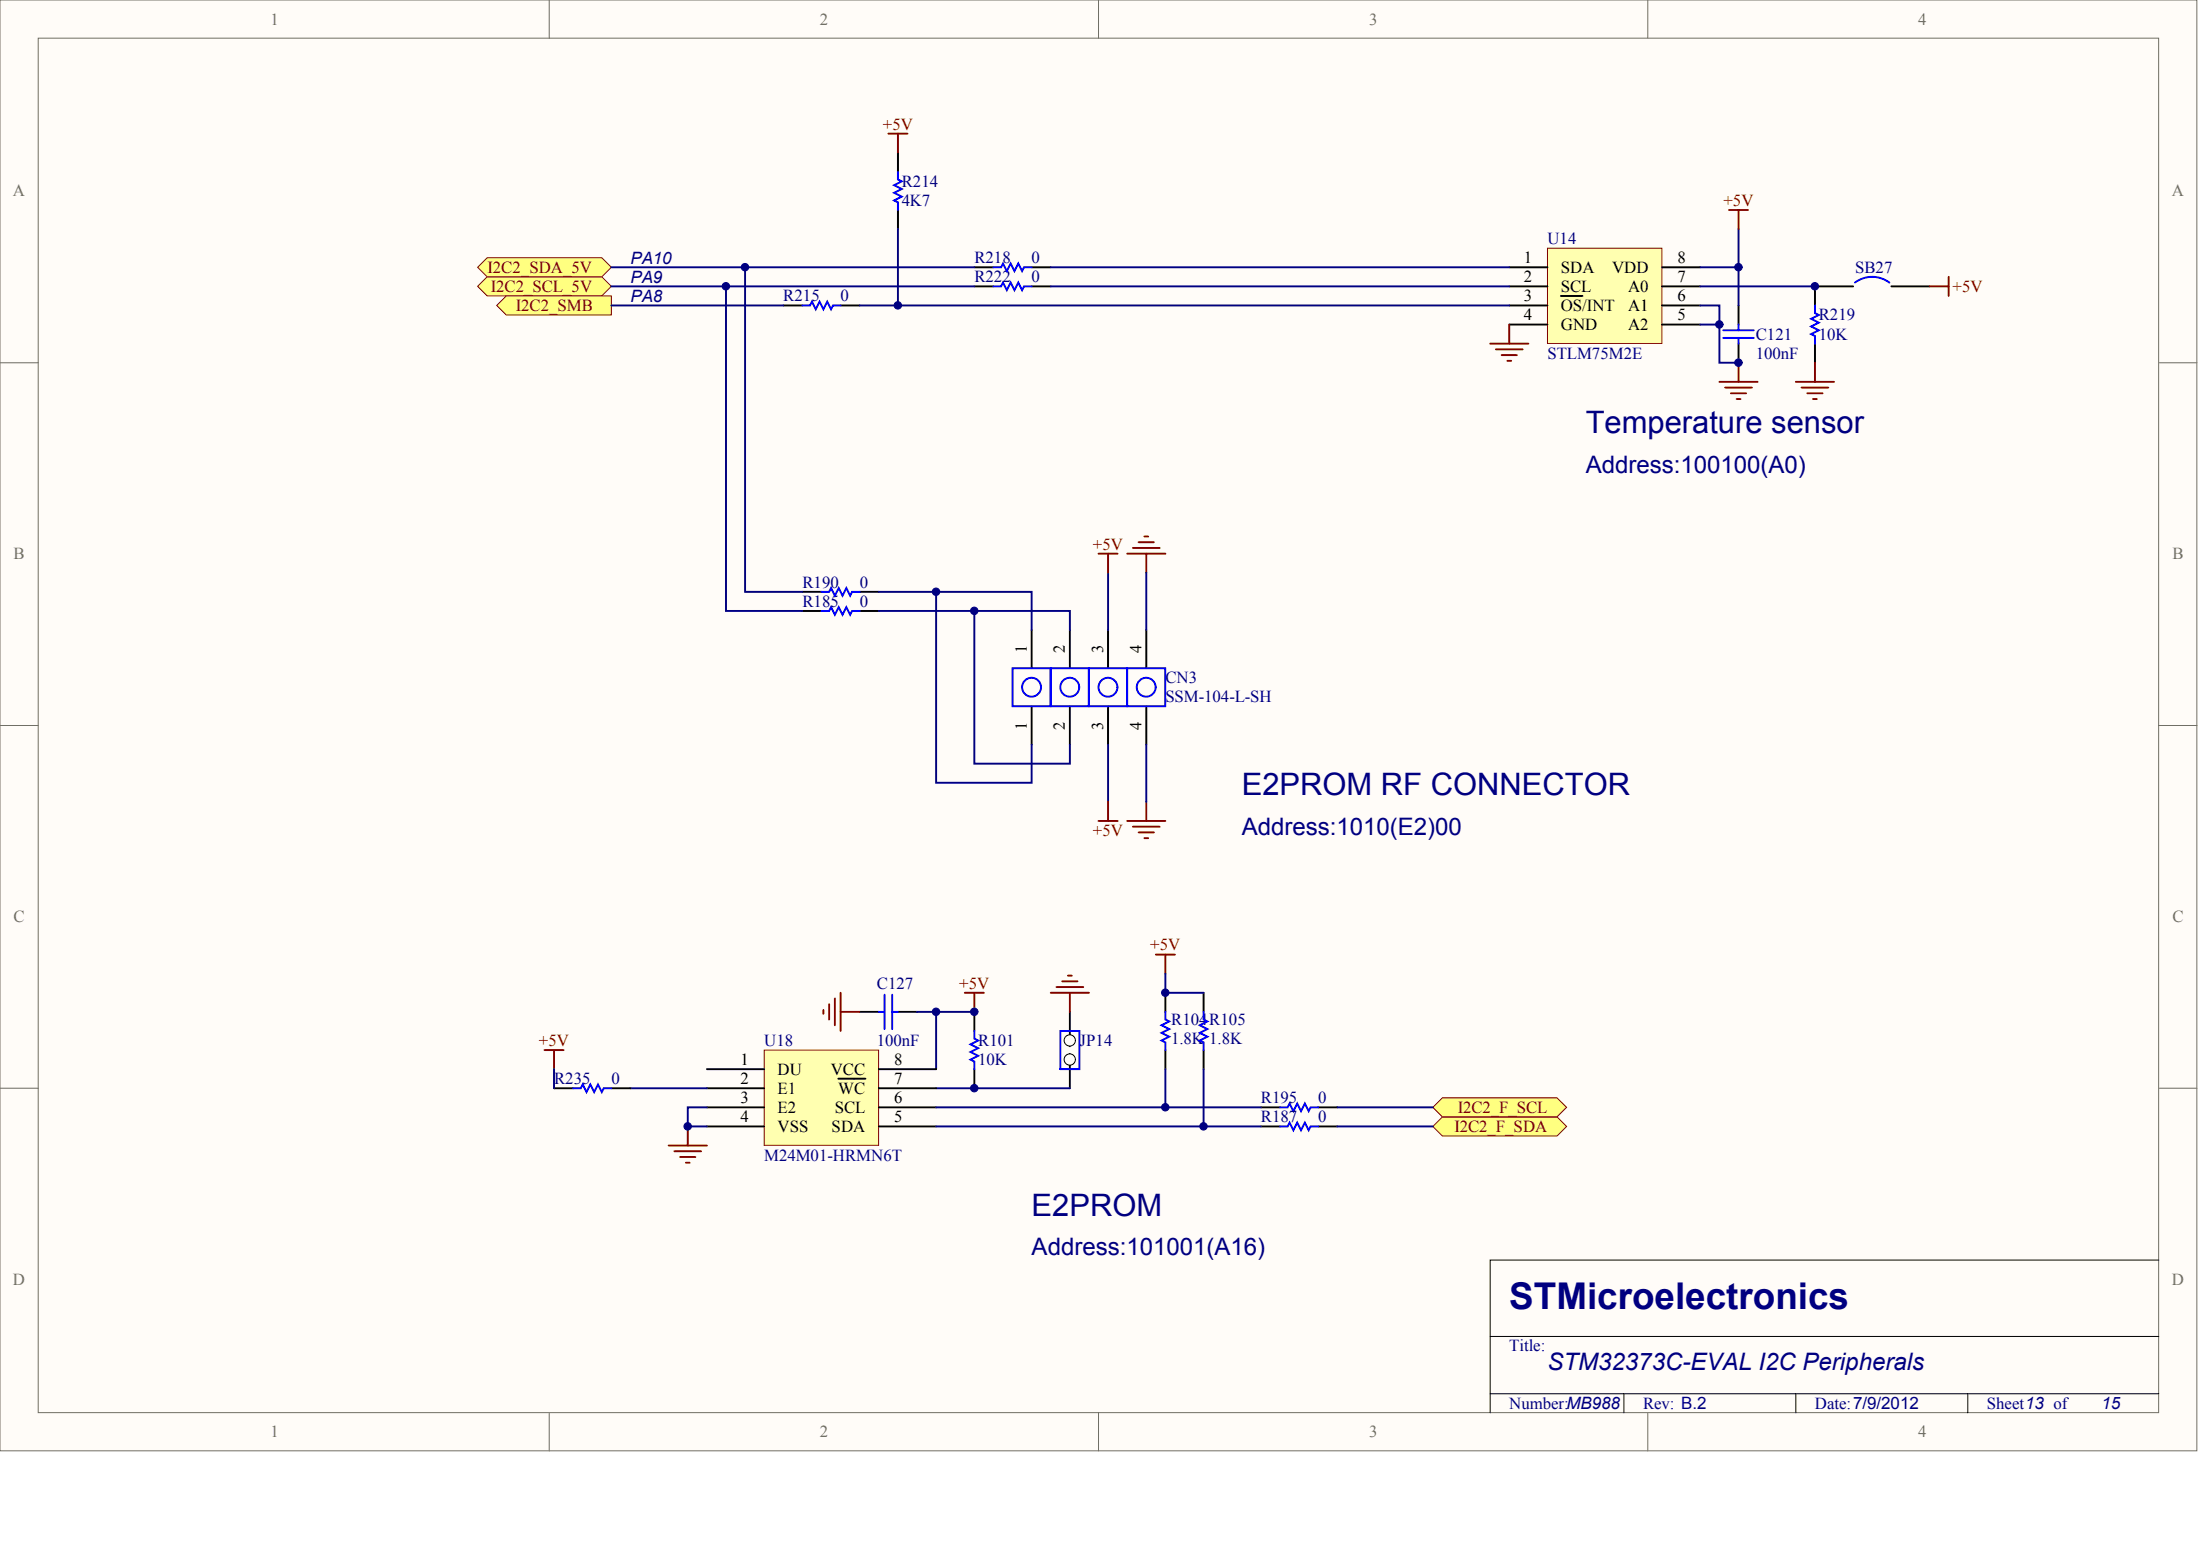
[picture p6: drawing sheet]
<svg xmlns="http://www.w3.org/2000/svg" width="840mm" height="594mm" viewBox="0 0 840 594" stroke-linecap="round" stroke-linejoin="round" font-family="sans-serif">
<g fill="#fffcf8" stroke="#716f64" stroke-width=".38">
<path d="M0 0h838.4v553.6h-838.4z"/>
<path d="M14.6 14.6h809.2v524.4h-809.2z"/>
</g>
<path d="M209.6 0v14.6M419.2 0v14.6M628.9 0v14.6M0 138.4h14.6M823.9 138.4h14.6M0 276.8h14.6M823.9 276.8h14.6M0 415.2h14.6M823.9 415.2h14.6M209.6 539.1v14.5M419.2 539.1v14.5M628.9 539.1v14.5" fill="none" stroke="#716f64" stroke-width=".38"/>
<path d="M823.9 480.8h-255.2v58.3M568.7 509.9h255.2M568.7 531.8h255.2M619.7 531.8v7.3M685.4 531.8v7.3M751 531.8v7.3" fill="none" stroke="#000" stroke-width=".38"/>
<g fill="#ffff80" stroke="#800000" stroke-width=".38">
<path d="M182.3 109.3l3.6-3.7h43.8l3.6 3.7-3.6 3.6h-43.8z" fill-rule="evenodd"/>
<path d="M182.3 102l3.6-3.7h43.8l3.6 3.7-3.6 3.6h-43.8z" fill-rule="evenodd"/>
</g>
<path d="M371.8 109.3h7.3M371.8 102h7.3M393.7 109.3h7.3M393.7 102h7.3" fill="none" stroke="#000" stroke-width=".73"/>
<path d="M379.1 109.3h3l.7-1.5 1.4 2.9 1.5-2.9 1.5 2.9 1.4-2.9 1.5 2.9 .7-1.4h2.9M379.1 102h3l.7-1.5 1.4 2.9 1.5-2.9 1.5 2.9 1.4-2.9 1.5 2.9 .7-1.4h2.9" fill="none" stroke="#00f" stroke-width=".73"/>
<path d="M590.6 94.7h43.7v36.3h-43.7z" fill="#ffffb0" stroke="#800000" stroke-width=".38"/>
<g fill="none" stroke="#000" stroke-width=".73">
<path d="M298.9 116.6h7.3M320.8 116.6h7.3M576 102h14.6M576 109.3h14.6M576 116.6h14.6M595.7 112.9h8.2M634.3 102h14.6M634.3 109.3h14.6M634.3 116.6h14.6M663.5 116.6v7.2M576 123.8h14.6M634.3 123.8h14.6"/>
<path d="M663.5 131.1v7.3"/>
</g>
<path d="M568.7 131.1h14.6M570.9 133.3h10.2M573.1 135.5h5.8M575.3 137.7h1.4M576 123.8v7.3M663.5 138.4v7.3M656.2 145.7h14.6M658.4 147.9h10.2M660.6 150.1h5.8M662.8 152.2h1.4" fill="none" stroke="#800000" stroke-width=".73"/>
<path d="M306.2 116.6h2.9l.8-1.5 1.4 2.9 1.5-2.9 1.4 2.9 1.5-2.9 1.5 2.9 .7-1.4h2.9M657.7 126h11.6M657.7 128.9h11.6M663.5 123.8v2.2M663.5 128.9v2.2" fill="none" stroke="#00f" stroke-width=".73"/>
<path d="M663.5 87.4v14.6h-14.6" fill="none" stroke="#000080" stroke-width=".73"/>
<path d="M189.6 116.6l3.6-3.7h40.1v7.3h-40.1z" fill-rule="evenodd" fill="#ffff80" stroke="#800000" stroke-width=".38"/>
<g fill="none" stroke="#800000" stroke-width=".73">
<path d="M692.7 138.4v7.3M685.4 145.7h14.5M687.6 147.9h10.2M689.7 150.1h5.9M691.9 152.2h1.5M430.2 211.3h14.6M432.4 209.1h10.2M434.6 206.9h5.8M436.7 204.7h1.5M437.5 211.3v7.2M430.2 313.2h14.6M432.4 315.4h10.2"/>
<path d="M434.6 317.6h5.8M436.7 319.8h1.5M437.5 306v7.2M255.2 437.1h14.6M257.4 439.3h10.2M262.5 429.8v7.3M259.6 441.5h5.8M261.8 443.6h1.4"/>
</g>
<g fill="none" stroke="#000080" stroke-width=".73">
<path d="M233.3 102h138.5M233.3 109.3h138.5M233.3 116.6h65.6M277.1 109.3v123.8h29.1M284.4 102v123.8h21.8M328.1 116.6h247.9M401 102h175M401 109.3h175M648.9 116.6h7.3v21.8h7.3M648.9 109.3h43.8M663.5 102v14.6M648.9 123.8h7.3"/>
<path d="M422.9 218.5v21.9M437.5 218.5v21.9M335.4 225.8h58.3v14.6M335.4 233.1h72.9v7.3M357.3 225.8v72.9h36.4v-14.6M371.8 233.1v58.3h36.5v-7.3M422.9 284.1v21.9M437.5 284.1v21.9"/>
</g>
<g fill="none" stroke="#000" stroke-width=".73">
<path d="M707.2 109.3h-14.5v7.3M721.8 109.3h14.6M692.7 131.1v7.3M306.2 233.1h7.3M306.2 225.8h7.3M328.1 233.1h7.3M328.1 225.8h7.3M393.7 240.4v14.6M408.3 240.4v14.6M422.9 240.4v14.6M437.5 240.4v14.6M393.7 269.5v14.6"/>
<path d="M408.3 269.5v14.6M422.9 269.5v14.6M437.5 269.5v14.6M371.8 386.1v7.3M371.8 407.9v7.3M408.3 402.1v13.1"/>
</g>
<g fill="none" stroke="#00f" stroke-width=".73">
<path d="M692.7 116.6v2.9l1.4 .7-2.9 1.5 2.9 1.4-2.9 1.5 2.9 1.4-2.9 1.5 1.5 .7v2.9M708 107.8a10.9 10.9 0 0 1 13.1 0M313.5 233.1h2.9l.8-1.4 1.4 2.9 1.5-2.9 1.4 2.9 1.5-2.9 1.5 2.9 .7-1.5h2.9M313.5 225.8h2.9l.8-1.4 1.4 2.9 1.5-2.9 1.4 2.9 1.5-2.9 1.5 2.9 .7-1.5h2.9M386.4 255h14.5v14.5h-14.5zM401 255h14.5v14.5h-14.5zM415.6 255h14.5v14.5h-14.5zM430.2 255h14.5v14.5h-14.5zM371.8 393.4v2.9l1.5 .7-2.9 1.5 2.9 1.4-2.9 1.5 2.9 1.4-2.9 1.5 1.4 .7v2.9"/>
<circle cx="393.7" cy="262.2" r="3.6"/>
<circle cx="408.3" cy="262.2" r="3.6"/>
<circle cx="422.9" cy="262.2" r="3.6"/>
<circle cx="437.4" cy="262.2" r="3.6"/>
</g>
<circle cx="408.3" cy="404.3" r="2.15" fill="#fffcf8" stroke="#000" stroke-width=".38"/>
<path d="M408.3 386.1v13.1" fill="none" stroke="#000" stroke-width=".73"/>
<circle cx="408.3" cy="397" r="2.15" fill="#fffcf8" stroke="#000" stroke-width=".38"/>
<path d="M337.6 379.5v13.1M340.5 379.5v13.1M335.4 386.1h2.2M340.5 386.1h2.2M404.7 393.4h7.2v14.5h-7.2z" fill="none" stroke="#00f" stroke-width=".73"/>
<path d="M320.8 378.8v14.6M401 378.8h14.6M403.2 376.6h10.2M405.4 374.4h5.8M407.6 372.2h1.4M408.3 378.8v7.3M314.2 385.4v1.4M316.4 383.2v5.8M318.6 381v10.2M320.8 386.1h7.3" fill="none" stroke="#800000" stroke-width=".73"/>
<path d="M350 386.1h7.3M371.8 386.1h-14.5v21.8M357.3 415.2h51" fill="none" stroke="#000080" stroke-width=".73"/>
<path d="M328.1 386.1h7.3M342.7 386.1h7.3" fill="none" stroke="#000" stroke-width=".73"/>
<path d="M291.6 400.7h43.7v36.3h-43.7z" fill="#ffffb0" stroke="#800000" stroke-width=".38"/>
<g fill="none" stroke="#000" stroke-width=".73">
<path d="M269.8 407.9h21.8M269.8 415.2h21.8M319.9 411.6h10.4M335.4 407.9h21.9M335.4 415.2h21.9M269.8 422.5h21.8M269.8 429.8h21.8M335.4 422.5h21.9M335.4 429.8h21.9M481.2 422.5h7.3M481.2 429.8h7.3M503.1 422.5h7.3"/>
<path d="M503.1 429.8h7.3"/>
</g>
<path d="M488.5 422.5h2.9l.8-1.4 1.4 2.9 1.5-2.9 1.4 2.9 1.5-2.9 1.4 2.9 .8-1.5h2.9M488.5 429.8h2.9l.8-1.5 1.4 3 1.5-3 1.4 3 1.5-3 1.4 3 .8-1.5h2.9" fill="none" stroke="#00f" stroke-width=".73"/>
<path d="M240.6 415.2h29.2M269.8 422.5h-7.3v7.3h7.3" fill="none" stroke="#000080" stroke-width=".73"/>
<path d="M659.8 80.1h7.3M663.5 80.1v7.3M736.4 109.3h7.3M743.7 105.6v7.3" fill="none" stroke="#800000" stroke-width=".73"/>
<g fill="#ffff80" stroke="#800000" stroke-width=".38">
<path d="M546.8 429.8l3.7-3.6h43.7l3.7 3.6-3.7 3.6h-43.7z" fill-rule="evenodd"/>
<path d="M546.8 422.5l3.7-3.6h43.7l3.7 3.6-3.7 3.7h-43.7z" fill-rule="evenodd"/>
</g>
<path d="M342.7 87.4v29.2M444.8 371.5v7.3h14.5M211.4 407.9v7.3M444.8 407.9v14.6M459.3 407.9v21.9M357.3 422.5h123.9M357.3 429.8h123.9M510.4 422.5h36.4M510.4 429.8h36.4" fill="none" stroke="#000080" stroke-width=".73"/>
<path d="M342.7 58.3v7.3M342.7 80.1v7.3M444.8 378.8v7.3M459.3 378.8v7.3M211.4 415.2h7.3M233.3 415.2h7.3M444.8 400.7v7.2M459.3 400.7v7.2" fill="none" stroke="#000" stroke-width=".73"/>
<path d="M342.7 65.6v2.9l1.4 .7-2.9 1.5 2.9 1.4-2.9 1.5 2.9 1.4-2.9 1.5 1.5 .7v2.9M444.8 386.1v2.9l1.4 .7-2.9 1.5 2.9 1.4-2.9 1.5 2.9 1.5-2.9 1.4 1.5 .7v3M459.3 386.1v2.9l1.5 .7-2.9 1.5 2.9 1.4-2.9 1.5 2.9 1.5-2.9 1.4 1.4 .7v3M218.7 415.2h3l.7-1.4 1.4 2.9 1.5-2.9 1.5 2.9 1.4-2.9 1.5 2.9 .7-1.5h2.9" fill="none" stroke="#00f" stroke-width=".73"/>
<path d="M339 51h7.3M342.7 51v7.3M419.2 211.3h7.3M422.9 211.3v7.2M419.2 313.2h7.3M422.9 306v7.2M368.2 378.8h7.3M371.8 378.8v7.3M441.1 364.2h7.3M444.8 364.2v7.3M207.8 400.7h7.3M211.4 400.7v7.2" fill="none" stroke="#800000" stroke-width=".73"/>
<g fill="#000080" stroke="#000080" stroke-width=".38">
<circle cx="262.4" cy="429.8" r="1.42"/>
<circle cx="277" cy="109.2" r="1.42"/>
<circle cx="284.3" cy="101.9" r="1.42"/>
<circle cx="342.6" cy="116.5" r="1.42"/>
<circle cx="357.2" cy="386.1" r="1.42"/>
<circle cx="357.2" cy="225.8" r="1.42"/>
<circle cx="371.8" cy="415.2" r="1.42"/>
<circle cx="371.8" cy="386.1" r="1.42"/>
<circle cx="371.8" cy="233.1" r="1.42"/>
<circle cx="444.7" cy="422.5" r="1.42"/>
<circle cx="444.7" cy="378.8" r="1.42"/>
<circle cx="459.3" cy="429.8" r="1.42"/>
<circle cx="656.2" cy="123.8" r="1.42"/>
<circle cx="663.5" cy="138.4" r="1.42"/>
<circle cx="663.5" cy="101.9" r="1.42"/>
<circle cx="692.6" cy="109.2" r="1.42"/>
</g>
<text font-size="14.1" fill="#000080" x="576" y="499.3">STMicroelectronics</text>
<g font-size="11.8" fill="#000080">
<text x="605.2" y="165.1">Temperature sensor</text>
<text x="473.9" y="303.5">E2PROM RF CONNECTOR</text>
<text x="393.7" y="463.8">E2PROM</text>
</g>
<g font-size="9.2" fill="#000080">
<text x="605.2" y="180.3">Address:100100(A0)</text>
<text x="473.9" y="318.7">Address:1010(E2)00</text>
<text x="393.7" y="479">Address:101001(A16)</text>
<text x="590.6" y="522.6">STM32373C-EVAL I2C Peripherals</text>
</g>
<g font-size="6.5" fill="#000080">
<text x="240.6" y="100.6">PA10</text>
<text x="240.6" y="107.8">PA9</text>
<text x="240.6" y="115.1">PA8</text>
<text x="802" y="537.7">15</text>
</g>
<g font-size="6.4" fill="#716f64">
<text x="103.2" y="9.3">1</text>
<text x="312.9" y="9.3">2</text>
<text x="522.5" y="9.3">3</text>
<text x="732.1" y="9.3">4</text>
<text x="5" y="74.9">A</text>
<text x="828.9" y="74.9">A</text>
<text x="5.2" y="213.3">B</text>
<text x="829.1" y="213.3">B</text>
<text x="5.2" y="351.7">C</text>
<text x="829.1" y="351.7">C</text>
<text x="5" y="490.1">D</text>
<text x="828.9" y="490.1">D</text>
<text x="103.2" y="548.4">1</text>
<text x="312.9" y="548.4">2</text>
<text x="522.5" y="548.4">3</text>
<text x="732.1" y="548.4">4</text>
</g>
<g font-size="6.4" fill="#800000">
<text x="336.9" y="49.4">+5V</text>
<text x="657.7" y="78.6">+5V</text>
<text x="186.1" y="104.1">I2C2_SDA_5V</text>
<text x="187.3" y="111.3">I2C2_SCL_5V</text>
<text x="745.2" y="111.3">+5V</text>
<text x="196.9" y="118.6">I2C2_SMB</text>
<text x="417.1" y="209.7">+5V</text>
<text x="417.1" y="319">+5V</text>
<text x="439" y="362.7">+5V</text>
<text x="366.1" y="377.2">+5V</text>
<text x="205.7" y="399.1">+5V</text>
<text x="556.3" y="424.6">I2C2_F_SCL</text>
<text x="555.1" y="431.9">I2C2_F_SDA</text>
</g>
<g font-size="6.4" fill="#000080">
<text x="344.1" y="71.3">R214</text>
<text x="344.1" y="78.6">4K7</text>
<text x="590.6" y="93.1">U14</text>
<text x="371.8" y="100.4">R218</text>
<text x="393.7" y="100.4">0</text>
<text x="371.8" y="107.7">R222</text>
<text x="393.7" y="107.7">0</text>
<text x="708" y="104.1">SB27</text>
<text x="298.9" y="115">R215</text>
<text x="320.8" y="115">0</text>
<text x="694.1" y="122.3">R219</text>
<text x="670.1" y="129.5">C121</text>
<text x="694.1" y="129.5">10K</text>
<text x="590.6" y="136.8">STLM75M2E</text>
<text x="670.1" y="136.8">100nF</text>
<text x="306.2" y="224.3">R190</text>
<text x="328.1" y="224.3">0</text>
<text x="306.2" y="231.5">R185</text>
<text x="328.1" y="231.5">0</text>
<text x="444.8" y="260.7">CN3</text>
<text x="444.8" y="268">SSM-104-L-SH</text>
<text x="334.7" y="377.2">C127</text>
<text x="446.9" y="391.1">R104R105</text>
<text x="291.6" y="399.1">U18</text>
<text x="334.7" y="399.1">100nF</text>
<text x="373.3" y="399.1">R101</text>
<text x="411.9" y="399.1">JP14</text>
<text x="446.9" y="398.4">1.8K</text>
<text x="461.5" y="398.4">1.8K</text>
<text x="373.3" y="406.4">10K</text>
<text x="211.4" y="413.7">R235</text>
<text x="233.3" y="413.7">0</text>
<text x="481.2" y="420.9">R195</text>
<text x="503.1" y="420.9">0</text>
<text x="481.2" y="428.2">R187</text>
<text x="503.1" y="428.2">0</text>
<text x="291.6" y="442.8">M24M01-HRMN6T</text>
<text x="576" y="515.6">Title:</text>
<text x="576" y="537.5">Number:MB988</text>
<text x="627" y="537.5">Rev: B.2</text>
<text x="692.7" y="537.5">Date:7/9/2012</text>
<text x="758.3" y="537.5">Sheet13 of</text>
</g>
<g font-size="6.4">
<text x="581.5" y="100.4">1</text>
<text x="640.2" y="100.4">8</text>
<text x="581.5" y="107.7">2</text>
<text x="595.7" y="104.1">SDA</text>
<text x="615.2" y="104.1">VDD</text>
<text x="640.2" y="107.7">7</text>
<text x="595.7" y="111.3">SCL</text>
<text x="621.4" y="111.3">A0</text>
<text x="581.5" y="115">3</text>
<text x="595.7" y="118.6">OS/INT</text>
<text x="621.4" y="118.6">A1</text>
<text x="640.2" y="115">6</text>
<text x="581.5" y="122.3">4</text>
<text x="595.7" y="125.9">GND</text>
<text x="621.4" y="125.9">A2</text>
<text x="640.2" y="122.3">5</text>
<text x="282.6" y="406.4">1</text>
<text x="341.2" y="406.4">8</text>
<text x="282.6" y="413.7">2</text>
<text x="296.7" y="410">DU</text>
<text x="317" y="410">VCC</text>
<text x="341.2" y="413.7">7</text>
<text x="296.7" y="417.3">E1</text>
<text x="319.9" y="417.3">WC</text>
<text x="282.6" y="420.9">3</text>
<text x="296.7" y="424.6">E2</text>
<text x="318.6" y="424.6">SCL</text>
<text x="341.2" y="420.9">6</text>
<text x="282.6" y="428.2">4</text>
<text x="296.7" y="431.9">VSS</text>
<text x="317.4" y="431.9">SDA</text>
<text x="341.2" y="428.2">5</text>
</g>
<g font-size="6.3">
<text x="391.9" y="249.1" transform="rotate(-90 391.9 249.1)">1</text>
<text x="406.4" y="249.1" transform="rotate(-90 406.4 249.1)">2</text>
<text x="421" y="249.1" transform="rotate(-90 421 249.1)">3</text>
<text x="435.6" y="249.1" transform="rotate(-90 435.6 249.1)">4</text>
<text x="391.9" y="278.6" transform="rotate(-90 391.9 278.6)">1</text>
<text x="406.4" y="278.6" transform="rotate(-90 406.4 278.6)">2</text>
<text x="421" y="278.6" transform="rotate(-90 421 278.6)">3</text>
<text x="435.6" y="278.6" transform="rotate(-90 435.6 278.6)">4</text>
</g>
</svg>
